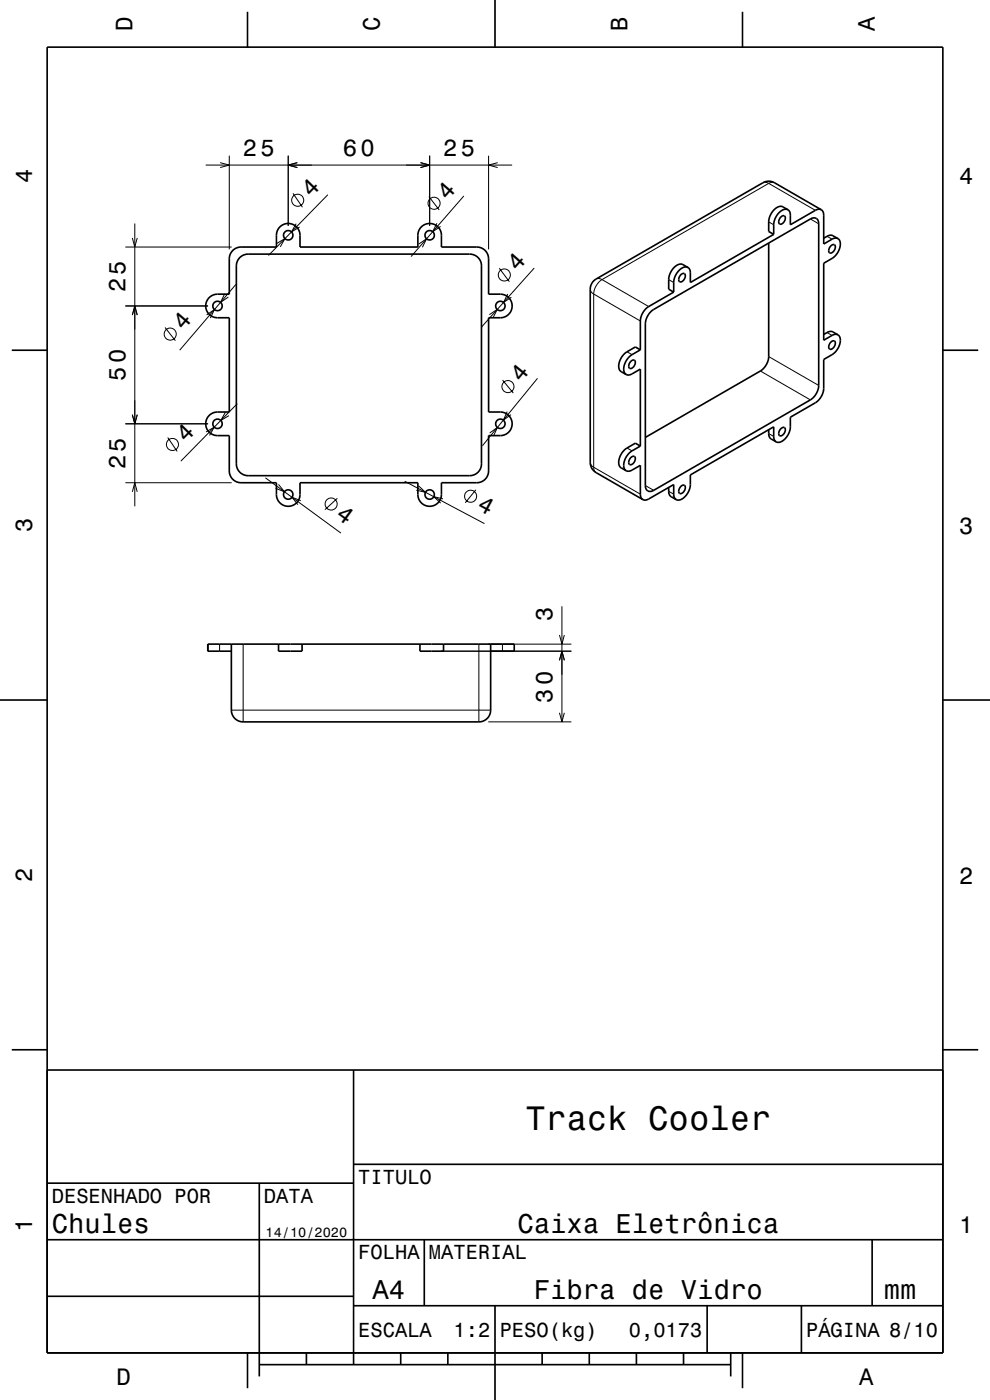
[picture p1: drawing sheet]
<svg xmlns="http://www.w3.org/2000/svg" width="210mm" height="297mm" viewBox="0 0 210 297" stroke-linecap="round" stroke-linejoin="round" font-family="sans-serif">
<g fill="none" stroke="#000" stroke-width=".21">
<path d="M43.6 35h65M46.7 34.5l1.9 .5-1.9 .5M48.6 33v19.9M61.1 33v14.9M63.1 34.5l-2 .5 2 .5M89.2 34.5l1.9 .5-1.9 .5M91.1 33v14.9M103.6 33v19.9M105.6 34.5l-2 .5 2 .5M161.8 38.8a1.24 1.24 0 0 1 1.3 .1M163.1 38.9l-35.4 20.4M163.1 38.9l9.9 5.7"/>
<path d="M164.3 38.8a1.27 1.27 0 0 0-1.2 .1M26.6 52.4h22.5M28.1 50.5l.5 1.9 .5-1.9M28.6 47.4v60M58.7 51.6l1.7-1-.9 1.8M62.1 41l2.1 3M62.8 47.4l-1 1.8 1.8-1M69.5 41.3l-12.6 12.9M88.8 51.8l1.7-1.1-.9 1.8M91 41.7l2.2 2.8M92.7 47.4l-.9 1.8 1.7-1.2M98.4 41.6l-11.2 12.8"/>
<path d="M105.9 56.9l2.2 2.9M113.3 56.9l-11.2 12.5M126.5 59.2a1.24 1.24 0 0 1 1.2 .1M127.7 59.3a3.9 3.9 0 0 0-1.8 3.1M127.7 59.3l9.9 5.7M141.8 59.3l1.1 .6M163.1 47.1l1 .6M171.9 46.5l1.8 1M175.4 50.1l1.1 .6M26.6 64.9h17.5M28.1 66.8l.5-1.9 .5 1.9M35 69.5l2.2 2.8"/>
<path d="M43.8 66.8l1.7-1.1-.9 1.8M47.6 62.3l-.8 1.8 1.6-1.1M50 60.3l-11.9 14M103.8 66.7l1.7-1-.9 1.7M107.7 62.4l-.9 1.8 1.7-1.1M125.2 61.4a1.26 1.26 0 0 0 .7 1M125.9 62.4v36.7M125.9 62.4l9.9 5.7M133 74.6l1.1 .6M161.3 78.7l10.6 6.1M163.1 75.6l10.6 6.2M175.4 70.5l1.1 .7"/>
<path d="M26.6 89.9h17.5M28.1 88l.5 1.9 .5-1.9M35.6 92.8l2 3M43.7 91.6l1.7-1-.9 1.8M47.8 87.5l-1 1.7 1.8-1M50.3 85.6l-11.9 12.2M103.9 91.8l1.6-1.1-.8 1.8M106.6 80.6l2.3 2.8M107.6 87.3l-.8 1.8 1.6-1.1M114 80.3l-11.7 14.3M125.2 98.1a1.26 1.26 0 0 0 .7 1M125.9 99.1a1.25 1.25 0 0 0 .6 1.2"/>
<path d="M125.9 99.1l9.9 5.7M133 95l1.1 .7M163.1 92l1 .6M26.6 102.4h22.5M28.1 104.3l.5-1.9 .5 1.9M56.3 101.4l16 11.7M59.1 102.8l1.2 1.5-1.8-.7M63.8 106.2l-1.9-.7 1.3 1.6M71.6 105.7l-2.7 2.4M85.8 102.1l17 9M88.8 103.1l1.5 1.3-2-.4M94 105.8l-2-.4 1.5 1.3"/>
<path d="M101 103.9l-2.3 2.8M136.9 103l1.8 1M141.8 104.2l1.1 .6M46.6 136.6v1.5M51.6 136.6v16.5M93.6 138.1h27.6M101.6 136.6v16.5M103.6 136.6h17.6M106.6 136.6v1.5M118.7 134.7l.5 1.9 .5-1.9M119.2 128.6v24.5M49.1 150.6h55"/>
<path d="M103.6 153.1h17.6M118.7 140.1l.5-2 .5 2M118.7 151.2l.5 1.9 .5-1.9"/>
<circle cx="63.2" cy="42.5" r="1.28"/>
<circle cx="92.1" cy="43.1" r="1.28"/>
<circle cx="107" cy="58.3" r="1.28"/>
<circle cx="36.1" cy="70.9" r="1.28"/>
<circle cx="36.6" cy="94.3" r="1.28"/>
<circle cx="107.7" cy="82" r="1.28"/>
<circle cx="70.2" cy="106.9" r="1.28"/>
<circle cx="99.8" cy="105.3" r="1.28"/>
</g>
<g fill="none" stroke="#000" stroke-width=".35">
<path d="M10 10h190v277h-190zM52.5 2.5v7.5M105 0v10M157.5 2.5v7.5M49.3 53.2a2.51 2.51 0 0 1 1.8-.8h7.5v-2.5a2.5 2.5 0 0 1 2.5-2.5 2.5 2.5 0 0 1 2.5 2.5v2.5h25v-2.5a2.5 2.5 0 0 1 2.5-2.5 2.5 2.5 0 0 1 2.5 2.5v2.5h7.5a2.5 2.5 0 0 1 2.5 2.5v7.5h2.5a2.5 2.5 0 0 1 2.5 2.5 2.5 2.5 0 0 1-2.5 2.5h-2.5v20h2.5a2.5 2.5 0 0 1 2.5 2.5 2.5 2.5 0 0 1-2.5 2.5h-2.5v7.5a2.5 2.5 0 0 1-2.5 2.5h-7.5v2.5a2.5 2.5 0 0 1-2.5 2.5 2.5 2.5 0 0 1-2.5-2.5v-2.5h-25v2.5a2.5 2.5 0 0 1-2.5 2.5 2.5 2.5 0 0 1-2.5-2.5v-2.5h-7.5a2.5 2.5 0 0 1-2.5-2.5v-7.5h-2.5a2.5 2.5 0 0 1-2.5-2.5 2.5 2.5 0 0 1 2.5-2.5h2.5v-20h-2.5a2.5 2.5 0 0 1-2.5-2.5 2.5 2.5 0 0 1 2.5-2.5h2.5v-7.5a2.48 2.48 0 0 1 .7-1.7zM50.8 54.7a2.49 2.49 0 0 1 1.8-.8h47a2.5 2.5 0 0 1 2.5 2.5v42a2.5 2.5 0 0 1-2.5 2.5h-47a2.5 2.5 0 0 1-2.5-2.5v-42a2.51 2.51 0 0 1 .7-1.7zM144.4 58.4a.55 .55 0 0 1 .7-.4 .55 .55 0 0 1 .2 .8 .88 .88 0 0 1-1.2 .9l-.1-.7zM145.9 56.7l-1-.6a2.49 2.49 0 0 0-2.8 2l-.3 1.1v2.2l1.1 .6M145.9 56.7a2.49 2.49 0 0 0-2.7 2l-.3 1.1v2.2M163.1 51.6v24a3.9 3.9 0 0 1-1.8 3.1l-24.4 14.1M164.1 49.7l-17.7 10.2v-2a1.25 1.25 0 0 0-.5-1.2M165.6 46.1a.55 .55 0 0 1 .7-.3 .55 .55 0 0 1 .2 .8 .87 .87 0 0 1-1.2 .8l-.1-.6z"/>
<path d="M167.1 44.5a1.23 1.23 0 0 1 .6 1.1v2.1l5.3-3.1a1.27 1.27 0 0 1 1.2-.1M167.1 44.5l-1-.6a2.48 2.48 0 0 0-2.8 1.9l-.2 1.1v2.2l1 .6M167.1 44.5a2.49 2.49 0 0 0-2.7 1.9l-.3 1.2v2.1M174.2 44.5a1.25 1.25 0 0 1 .5 1.1v6.2l1.8-1.1a1.26 1.26 0 0 1 1.2-.1M174.2 44.5l-9.9-5.7a2.5 2.5 0 0 0-2.5 0l-35.3 20.4a2.49 2.49 0 0 0-1.3 2.2v36.7a2.49 2.49 0 0 0 1.3 2.2l9.9 5.7M174.7 50.5l.7-.4a1.26 1.26 0 0 1 1.3-.1l1 .6M176.2 52.2a.55 .55 0 0 1 .7-.3 .55 .55 0 0 1 .3 .8 .87 .87 0 0 1-1.3 .8l-.1-.6zM177.7 50.6a2.42 2.42 0 0 1-.2 3.3l-.8 .8-2 1.1v16.4l1.8-1a1.26 1.26 0 0 1 1.2-.2M2.5 74.3h7.5M132.8 79.4a1.26 1.26 0 0 0 1.3-.1l1.7-1v16.3M133.8 76.7a.54 .54 0 0 1 .7-.3 .54 .54 0 0 1 .2 .8 .87 .87 0 0 1-1.3 .8v-.6zM135.8 74.2l-1-.6-1.8 1a3.4 3.4 0 0 0-1.5 4l1.3 .8"/>
<path d="M135.8 74.2l-1.7 1a3.3 3.3 0 0 0-1.5 4.1l.2 .1M138.1 66l33.8-19.5a1.08 1.08 0 0 1 1.2-.2 1.08 1.08 0 0 1 .6 1.2v34.3a3.9 3.9 0 0 1-1.8 3l-33.2 19.2a1.08 1.08 0 0 1-1.3 .1 1.08 1.08 0 0 1-.5-1.1v-34.4l.4-1.4zM142.9 62l-5.3 3a3.9 3.9 0 0 0-1.8 3.1v6.1M174.7 71l.7-.5a1.24 1.24 0 0 1 1.3-.1l1 .6M176.2 72.6a.55 .55 0 0 1 .7-.3 .55 .55 0 0 1 .3 .8 .87 .87 0 0 1-1.3 .8l-.1-.6zM177.7 71a2.42 2.42 0 0 1-.2 3.3l-.8 .8-2 1.2v6.1a3.9 3.9 0 0 1-1.7 3l-5.3 3.1v2a3.3 3.3 0 0 1-2.8 3.3l-.3-.1M200 74.3h7.5M132.8 99.9a1.26 1.26 0 0 0 1.3-.2l1.7-1v6.1a1.25 1.25 0 0 0 .6 1.2M133.8 97.1a.54 .54 0 0 1 .7-.3 .54 .54 0 0 1 .2 .8 .87 .87 0 0 1-1.3 .8v-.6zM135.8 94.6l-1-.6-1.8 1a3.4 3.4 0 0 0-1.5 4l1.3 .9M135.8 94.6l-1.7 1.1a3.3 3.3 0 0 0-1.5 4l.2 .2M163.1 91.2v.8a1.25 1.25 0 0 0 .5 1.1l1 .6"/>
<path d="M164.6 93.7a1.23 1.23 0 0 1-.5-1.1v-2.1l-17.7 10.3v2a3.3 3.3 0 0 1-2.7 3.3l-.3-.1M165.6 91a.55 .55 0 0 1 .7-.3 .55 .55 0 0 1 .2 .8 .88 .88 0 0 1-1.2 .8l-.1-.6zM136.4 106a1.26 1.26 0 0 0 1.2-.1l5.3-3.1v2a1.23 1.23 0 0 0 .5 1.2M141.8 103.4v.8a1.25 1.25 0 0 0 .6 1.2l1 .6M144.4 103.3a.55 .55 0 0 1 .7-.4 .55 .55 0 0 1 .2 .8 .87 .87 0 0 1-1.2 .9l-.1-.7zM49.1 136.6v14a2.5 2.5 0 0 0 2.5 2.5h50a2.5 2.5 0 0 0 2.5-2.5v-14M49.1 138.1h-5v-1.5h65v1.5h-5M59.1 136.6v1.5h5v-1.5M89.1 136.6v1.5h5v-1.5M0 148.5h10M200 148.5h10M2.5 222.7h7.5"/>
<path d="M10 227h190M75 227v62.5M200 222.7h7.5M10 251h65M55 251v41M75 247h125M10 275h65M10 263h190M75 277h125M90 263v14M105 277v20M150 277v10"/>
<path d="M170 277v10M185 263v14M52.5 287v7.5M55 289.5h100M65 287v2.5M85 287v2.5M95 287v2.5M115 287v2.5M125 287v2.5M135 287v2.5M145 287v2.5M155 287v5"/>
<path d="M157.5 287v7.5"/>
<circle cx="61.1" cy="49.9" r="1"/>
<circle cx="91.1" cy="49.9" r="1"/>
<circle cx="46.1" cy="64.9" r="1"/>
<circle cx="106.1" cy="64.9" r="1"/>
<circle cx="46.1" cy="89.9" r="1"/>
<circle cx="106.1" cy="89.9" r="1"/>
<circle cx="61.1" cy="104.9" r="1"/>
<circle cx="91.1" cy="104.9" r="1"/>
</g>
<text font-size="7.2" x="111.5" y="239.6">Track Cooler</text>
<g font-size="5.8">
<text x="11" y="261.6">Chules</text>
<text x="109.7" y="261.6">Caixa Eletrônica</text>
<text x="79" y="275.6">A4</text>
<text x="113.2" y="275.6">Fibra de Vidro</text>
<text x="187.5" y="275.6">mm</text>
</g>
<g font-size="5.1">
<text x="66" y="42.1" transform="rotate(-46 66 42.1)">4</text>
<text x="109.8" y="57.8" transform="rotate(-48 109.8 57.8)">4</text>
<text x="71" y="109.7" transform="rotate(36 71 109.7)">4</text>
</g>
<g font-size="5">
<text x="28.1" y="6.5" transform="rotate(-90 28.1 6.5)">D</text>
<text x="80.6" y="6.5" transform="rotate(-90 80.6 6.5)">C</text>
<text x="133.1" y="6.5" transform="rotate(-90 133.1 6.5)">B</text>
<text x="185.6" y="6.5" transform="rotate(-90 185.6 6.5)">A</text>
<text x="51.5" y="33">25</text>
<text x="72.7" y="33">60</text>
<text x="94" y="33">25</text>
<text x="6.8" y="38.7" transform="rotate(-90 6.8 38.7)">4</text>
<text x="203.5" y="39">4</text>
<text x="94.9" y="42.5" transform="rotate(-49 94.9 42.5)">4</text>
<text x="26.6" y="62" transform="rotate(-90 26.6 62)">25</text>
<text x="38.9" y="70.3" transform="rotate(-49 38.9 70.3)">4</text>
<text x="26.6" y="80.8" transform="rotate(-90 26.6 80.8)">50</text>
<text x="110.5" y="81.4" transform="rotate(-51 110.5 81.4)">4</text>
<text x="39.4" y="93.9" transform="rotate(-45 39.4 93.9)">4</text>
<text x="26.6" y="99.5" transform="rotate(-90 26.6 99.5)">25</text>
<text x="101" y="107.9" transform="rotate(28 101 107.9)">4</text>
<text x="6.8" y="112.9" transform="rotate(-90 6.8 112.9)">3</text>
<text x="203.5" y="113.2">3</text>
<text x="117.2" y="131.6" transform="rotate(-90 117.2 131.6)">3</text>
<text x="117.2" y="149" transform="rotate(-90 117.2 149)">30</text>
<text x="6.8" y="187.1" transform="rotate(-90 6.8 187.1)">2</text>
<text x="203.5" y="187.4">2</text>
<text x="6.8" y="261.3" transform="rotate(-90 6.8 261.3)">1</text>
<text x="203.5" y="261.6">1</text>
<text x="24.7" y="293.8">D</text>
<text x="182.2" y="293.8">A</text>
</g>
<g font-size="4.3">
<text x="76" y="251.2">TITULO</text>
<text x="11" y="255.2">DESENHADO POR</text>
<text x="56" y="255.2">DATA</text>
<text x="76" y="267.2">FOLHA</text>
<text x="91" y="267.2">MATERIAL</text>
<text x="76" y="283.6">ESCALA</text>
<text x="96.2" y="283.6">1:2</text>
<text x="106" y="283.6">PESO(kg)</text>
<text x="133.4" y="283.6">0,0173</text>
<text x="171" y="283.6">PÁGINA 8/10</text>
</g>
<text font-size="2.9" x="56.3" y="262.3">14/10/2020</text>
</svg>
